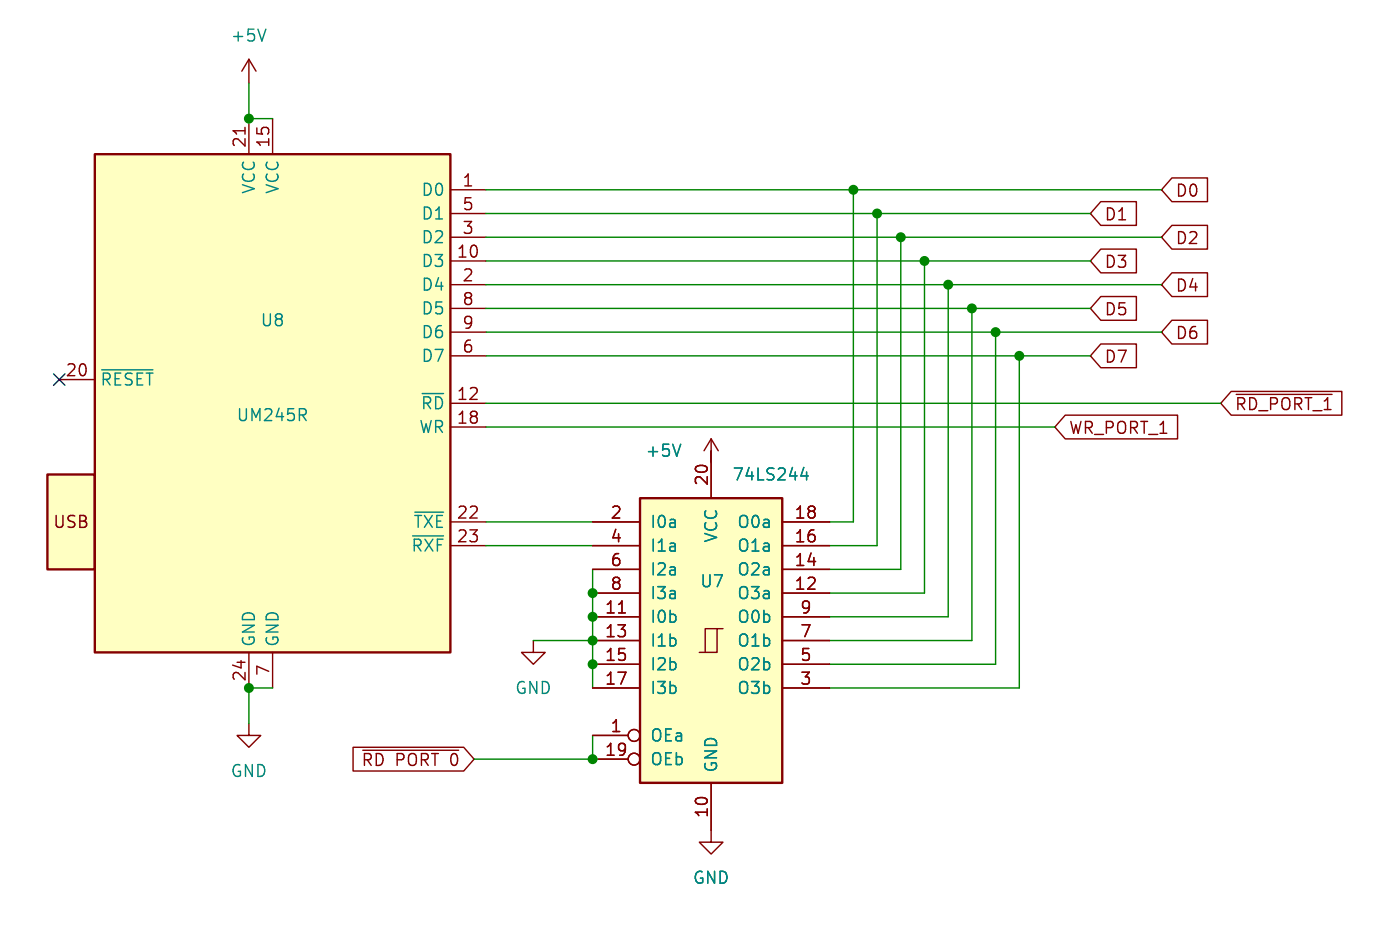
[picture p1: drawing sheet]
<svg xmlns="http://www.w3.org/2000/svg" width="150mm" height="100mm" viewBox="0 0 150 100" stroke-linecap="round" stroke-linejoin="round" font-family="sans-serif">
<path d="M0 0h150v100h-150z" fill="#fff" stroke="#fff" stroke-width=".11"/>
<g fill="none" stroke="#840000" stroke-width=".15">
<path d="M26.3 13.6v.8M26.7 6.3v2.6M26.7 12.7v3.8M26.7 6.3l-.8 1.3M26.7 6.3l.7 1.3M29.2 12.7v3.8M125.6 19h3.8v2.6h-3.8l-1.1-1.3zM48.3 20.3h3.8M48.3 27.9h3.8M48.3 30.5h3.8M48.3 25.4h3.8M48.3 22.9h3.8"/>
<path d="M48.3 38.1h3.8M48.3 33h3.8M48.3 35.6h3.8M118 26.7h3.8v2.5h-3.8l-1.2-1.3zM118 31.7h3.8v2.6h-3.8l-1.2-1.3zM118 36.8h3.8v2.6h-3.8l-1.2-1.3zM118 21.6h3.8v2.5h-3.8l-1.2-1.2zM125.6 24.1h3.8v2.6h-3.8l-1.1-1.3zM125.6 34.3h3.8v2.5h-3.8l-1.1-1.2zM125.6 29.2h3.8v2.6h-3.8l-1.1-1.3zM6.3 40.6h3.9M48.3 43.2h3.8"/>
<path d="M48.3 45.7h3.8M48.3 55.9h3.8M48.3 58.4h3.8M63.5 55.9h5.1M63.5 58.4h5.1M76.2 47v6.3M76.2 47l-.8 1.3M76.2 47l.8 1.3M83.8 55.9h5.1M83.8 58.4h5.1M114.1 44.4h12.1v2.6h-12.1l-1.1-1.3zM131.9 41.9h11.9v2.6h-11.9l-1.1-1.3z"/>
<path d="M132.5 42.2h10.2M26.7 77.5v1.2h1.2l-1.2 1.3-1.3-1.3h1.3M26.7 69.8v3.9M29.2 69.8v3.9M57.1 68.6v1.2h1.3l-1.3 1.3-1.2-1.3h1.2M63.5 78.7h3.8M63.5 66h5.1M63.5 63.5h5.1M63.5 68.6h5.1M63.5 61h5.1M63.5 71.1h5.1M63.5 73.7h5.1"/>
<path d="M66.3 65.6h.7M76.8 67.3h-1.2v2.5M77.5 67.3h-.7v2.5h-1.9M83.8 66h5.1M83.8 63.5h5.1M83.8 68.6h5.1M83.8 61h5.1M83.8 71.1h5.1M83.8 73.7h5.1M37.8 80h11.9l1.1 1.3-1.1 1.3h-11.9zM38.9 80.3h10.2M63.5 81.3h3.8"/>
<path d="M76.2 83.8v6.4h1.3l-1.3 1.2-1.3-1.2h1.3"/>
<circle cx="67.9" cy="78.7" r=".63"/>
<circle cx="67.9" cy="81.3" r=".63"/>
</g>
<g fill="#ffffc2" stroke="#ffffc2" stroke-width=".11">
<path d="M10.2 16.5h38.1v53.3h-38.1z"/>
<path d="M5.1 50.8h5.1v10.2h-5.1z"/>
<path d="M68.6 53.3h15.2v30.5h-15.2z"/>
</g>
<path d="M10.2 16.5h38.1v53.3h-38.1zM5.1 50.8h5.1v10.2h-5.1zM68.6 53.3h15.2v30.5h-15.2z" fill="none" stroke="#840000" stroke-width=".25"/>
<path d="M28.5 3.1l-.4 1.3M10.9 39.6h5.5M32.4 44.4l.4 .6M32.7 43.9l.1 .1-.1 .3M44.2 57.4h3.3M44.5 54.8h3M45.2 42.1h2.3M72.9 47.6l-.4 1.2M86.1 50l-.3 1h.8M86.4 50.5v.9" fill="none" stroke="#008484" stroke-width=".15"/>
<g fill="none" stroke="#008400" stroke-width=".15">
<path d="M26.7 8.9v3.8h2.5M52.1 33h64.7M52.1 35.6h72.4M52.1 38.1h64.7M52.1 22.9h64.7M52.1 25.4h72.4M52.1 20.3h72.4M52.1 27.9h64.7M52.1 30.5h72.4M91.4 20.3v35.6h-2.5M94 22.9v35.5h-5.1M96.5 25.4v35.6h-7.6"/>
<path d="M99.1 27.9v35.6h-10.2M101.6 30.5v35.5h-12.7M104.1 33v35.6h-15.2M106.7 35.6v35.5h-17.8M109.2 38.1v35.6h-20.3M52.1 43.2h78.7M52.1 45.7h60.9M52.1 58.4h11.4M52.1 55.9h11.4M76.2 48.3v1.2M29.2 73.7h-2.5v3.8M57.1 68.6h6.4"/>
<path d="M63.5 78.7v2.6h-12.7M63.5 61v12.7"/>
</g>
<path d="M5.7 40l1.3 1.2M7 40l-1.3 1.2" fill="none" stroke="#000084" stroke-width=".15"/>
<g fill="#008400" stroke="#008400" stroke-width=".15">
<circle cx="63.5" cy="71.1" r=".46"/>
<circle cx="63.5" cy="81.3" r=".46"/>
<circle cx="26.7" cy="12.7" r=".46"/>
<circle cx="26.7" cy="73.7" r=".46"/>
<circle cx="91.4" cy="20.3" r=".46"/>
<circle cx="63.5" cy="66" r=".46"/>
<circle cx="63.5" cy="63.5" r=".46"/>
<circle cx="63.5" cy="68.6" r=".46"/>
<circle cx="109.2" cy="38.1" r=".46"/>
<circle cx="106.7" cy="35.6" r=".46"/>
<circle cx="104.1" cy="33" r=".46"/>
<circle cx="94" cy="22.9" r=".46"/>
<circle cx="96.5" cy="25.4" r=".46"/>
<circle cx="99.1" cy="27.9" r=".46"/>
<circle cx="101.6" cy="30.5" r=".46"/>
</g>
<g font-size="1.8" fill="#008484">
<text x="24.6" y="4.7">+5V</text>
<text x="27.5" y="20.8" transform="rotate(-90 27.5 20.8)">VCC</text>
<text x="30.1" y="20.8" transform="rotate(-90 30.1 20.8)">VCC</text>
<text x="45.1" y="21.2">D0</text>
<text x="45.1" y="23.7">D1</text>
<text x="45.1" y="28.8">D3</text>
<text x="45.1" y="26.3">D2</text>
<text x="27.8" y="35.2">U8</text>
<text x="45.1" y="31.3">D4</text>
<text x="45.1" y="33.9">D5</text>
<text x="10.7" y="41.5">~{RESET}</text>
<text x="45.1" y="39">D7</text>
<text x="45.1" y="36.4">D6</text>
<text x="25.3" y="45.3">UM245R</text>
<text x="44.8" y="46.6">WR</text>
<text x="45" y="44">~{RD}</text>
<text x="69.1" y="49.1">+5V</text>
<text x="78.4" y="51.7">74LS244</text>
<text x="44" y="59.3">~{RXF}</text>
<text x="44.2" y="56.7">~{TXE}</text>
<text x="69.6" y="56.7">I0a</text>
<text x="69.6" y="59.3">I1a</text>
<text x="77.1" y="58.2" transform="rotate(-90 77.1 58.2)">VCC</text>
<text x="78.9" y="59.3">O1a</text>
<text x="78.9" y="56.7">O0a</text>
<text x="69.6" y="61.8">I2a</text>
<text x="69.6" y="64.4">I3a</text>
<text x="74.9" y="63.1">U7</text>
<text x="78.9" y="64.4">O3a</text>
<text x="78.9" y="61.8">O2a</text>
<text x="27.5" y="69.3" transform="rotate(-90 27.5 69.3)">GND</text>
<text x="30.1" y="69.3" transform="rotate(-90 30.1 69.3)">GND</text>
<text x="69.6" y="66.9">I0b</text>
<text x="69.6" y="69.4">I1b</text>
<text x="69.6" y="72">I2b</text>
<text x="78.9" y="72">O2b</text>
<text x="78.9" y="69.4">O1b</text>
<text x="78.9" y="66.9">O0b</text>
<text x="55.1" y="74.5">GND</text>
<text x="69.6" y="74.5">I3b</text>
<text x="78.9" y="74.5">O3b</text>
<text x="24.6" y="83.4">GND</text>
<text x="69.6" y="79.6">OEa</text>
<text x="69.6" y="82.1">OEb</text>
<text x="77.1" y="82.8" transform="rotate(-90 77.1 82.8)">GND</text>
<text x="74.2" y="94.8">GND</text>
</g>
<g font-size="1.8" fill="#840000">
<text x="26.4" y="15.9" transform="rotate(-90 26.4 15.9)">21</text>
<text x="29" y="15.9" transform="rotate(-90 29 15.9)">15</text>
<text x="49.5" y="20.1">1</text>
<text x="49.5" y="22.6">5</text>
<text x="118.3" y="23.8">D1</text>
<text x="125.9" y="21.3">D0</text>
<text x="48.9" y="27.7">10</text>
<text x="49.5" y="25.1">3</text>
<text x="118.3" y="28.9">D3</text>
<text x="125.9" y="26.4">D2</text>
<text x="49.5" y="30.2">2</text>
<text x="49.5" y="32.8">8</text>
<text x="49.5" y="35.3">9</text>
<text x="118.3" y="34">D5</text>
<text x="125.9" y="31.4">D4</text>
<text x="6.9" y="40.4">20</text>
<text x="49.5" y="37.8">6</text>
<text x="118.3" y="39.1">D7</text>
<text x="125.9" y="36.5">D6</text>
<text x="48.9" y="42.9">12</text>
<text x="48.9" y="45.5">18</text>
<text x="114.5" y="46.7">WR_PORT_1</text>
<text x="132.2" y="44.1">~{RD_PORT_1}</text>
<text x="75.9" y="52.1" transform="rotate(-90 75.9 52.1)">20</text>
<text x="5.6" y="56.8">USB</text>
<text x="48.9" y="55.6">22</text>
<text x="48.9" y="58.2">23</text>
<text x="65.3" y="55.6">2</text>
<text x="65.3" y="58.2">4</text>
<text x="85" y="58.2">16</text>
<text x="85" y="55.6">18</text>
<text x="64.7" y="65.8">11</text>
<text x="65.3" y="60.7">6</text>
<text x="65.3" y="63.2">8</text>
<text x="85" y="63.2">12</text>
<text x="85" y="60.7">14</text>
<text x="85.7" y="65.8">9</text>
<text x="64.7" y="68.3">13</text>
<text x="64.7" y="70.9">15</text>
<text x="85.7" y="70.9">5</text>
<text x="85.7" y="68.3">7</text>
<text x="26.4" y="73.1" transform="rotate(-90 26.4 73.1)">24</text>
<text x="29" y="72.5" transform="rotate(-90 29 72.5)">7</text>
<text x="64.7" y="73.4">17</text>
<text x="85.7" y="73.4">3</text>
<text x="38.6" y="82.2">~{RD</text>
<text x="44.1" y="82.2">PORT 0}</text>
<text x="64.7" y="81">19</text>
<text x="65.3" y="78.5">1</text>
<text x="75.9" y="87.7" transform="rotate(-90 75.9 87.7)">10</text>
</g>
</svg>
